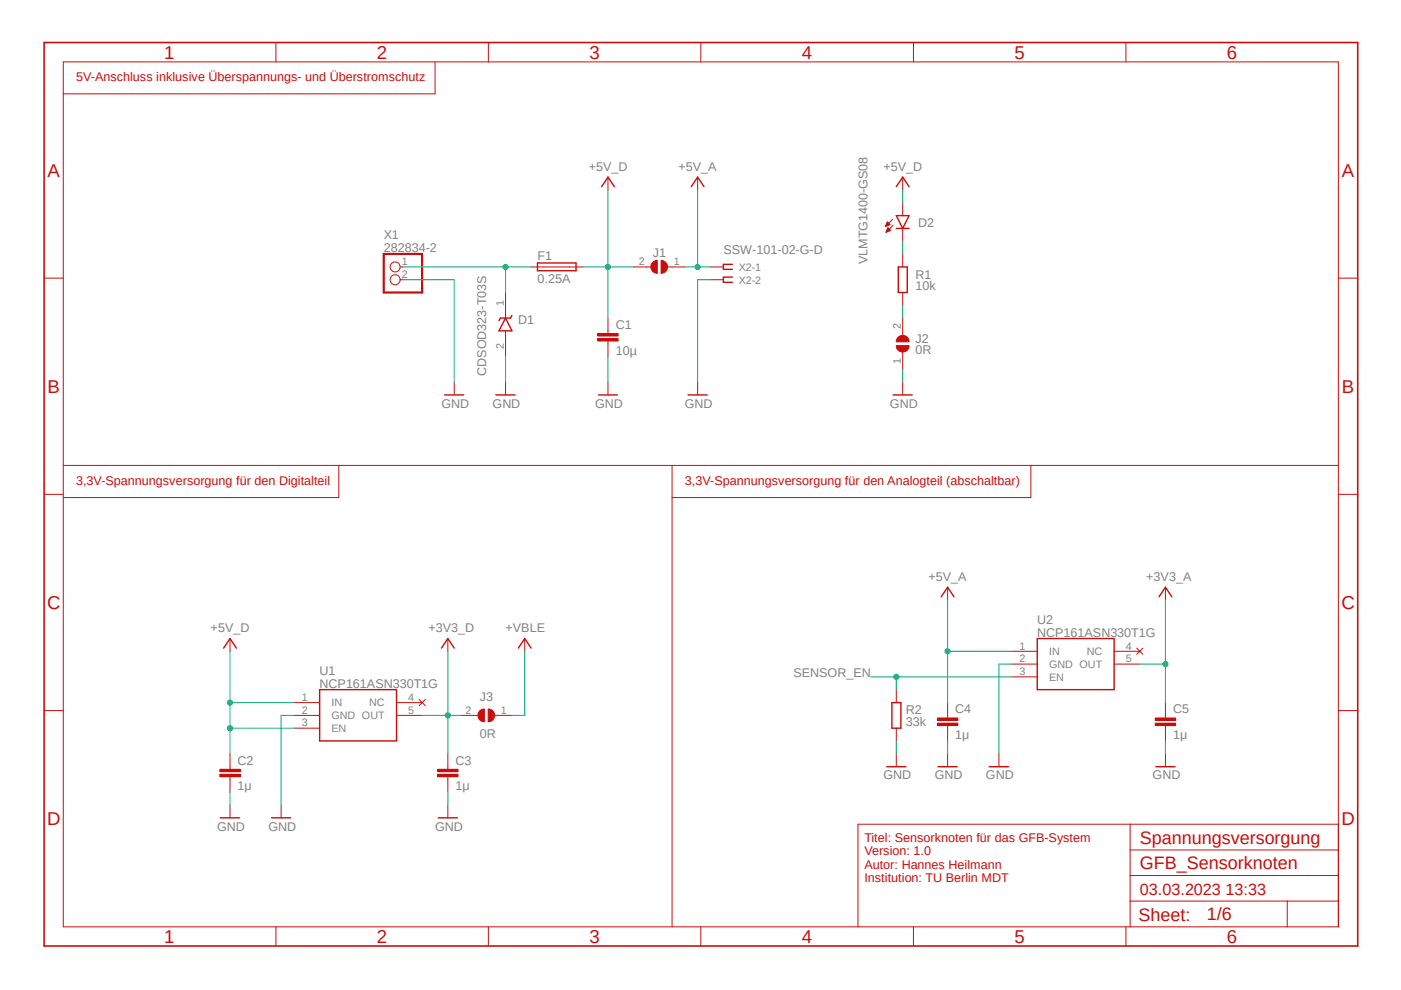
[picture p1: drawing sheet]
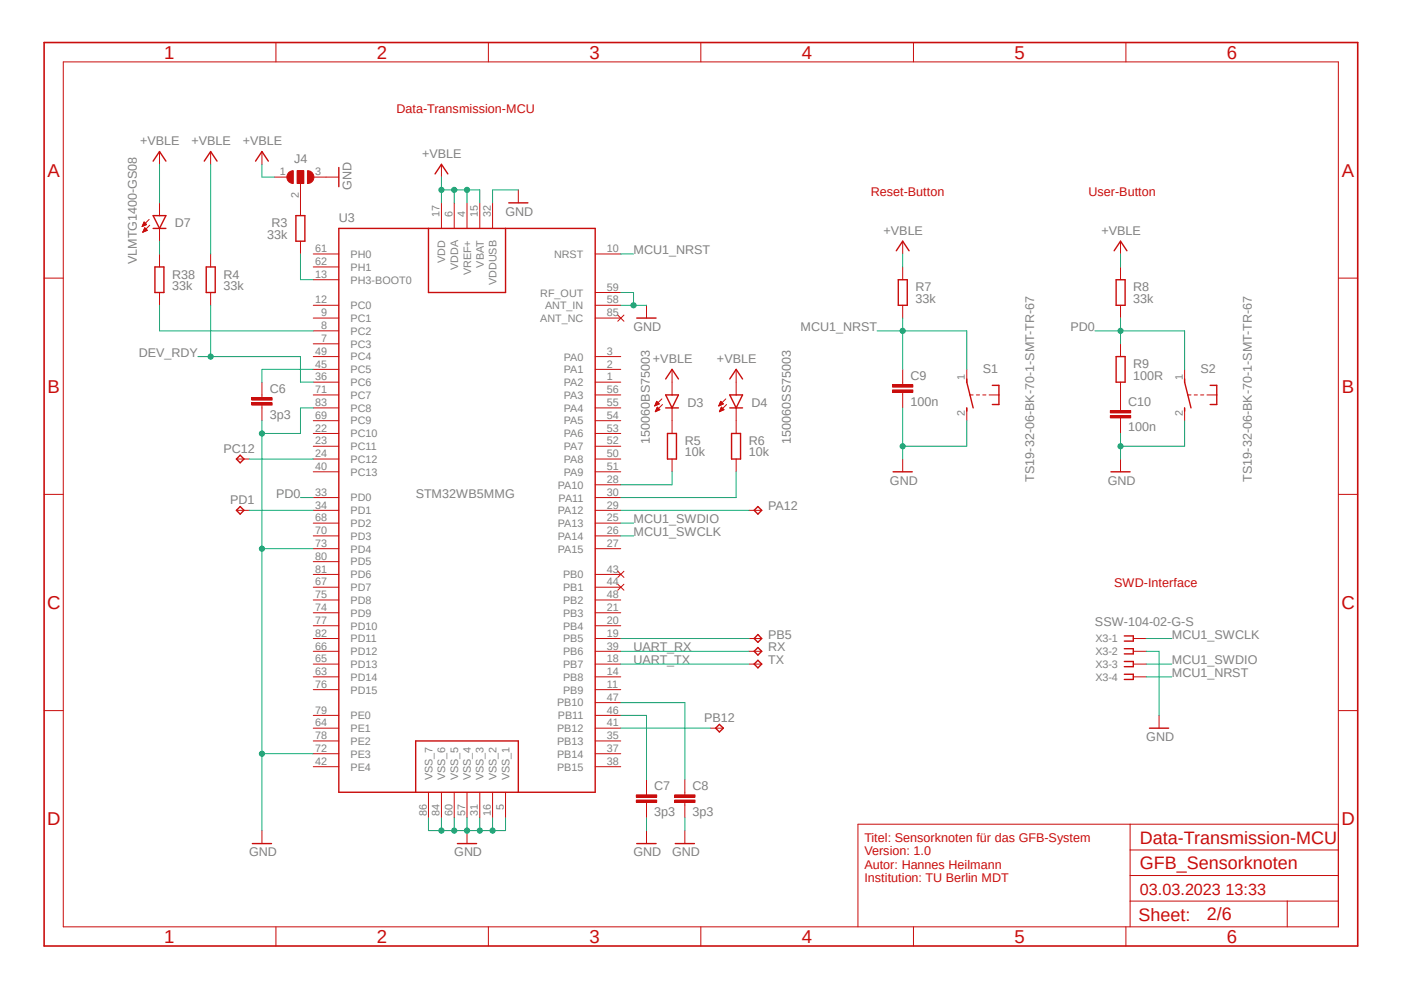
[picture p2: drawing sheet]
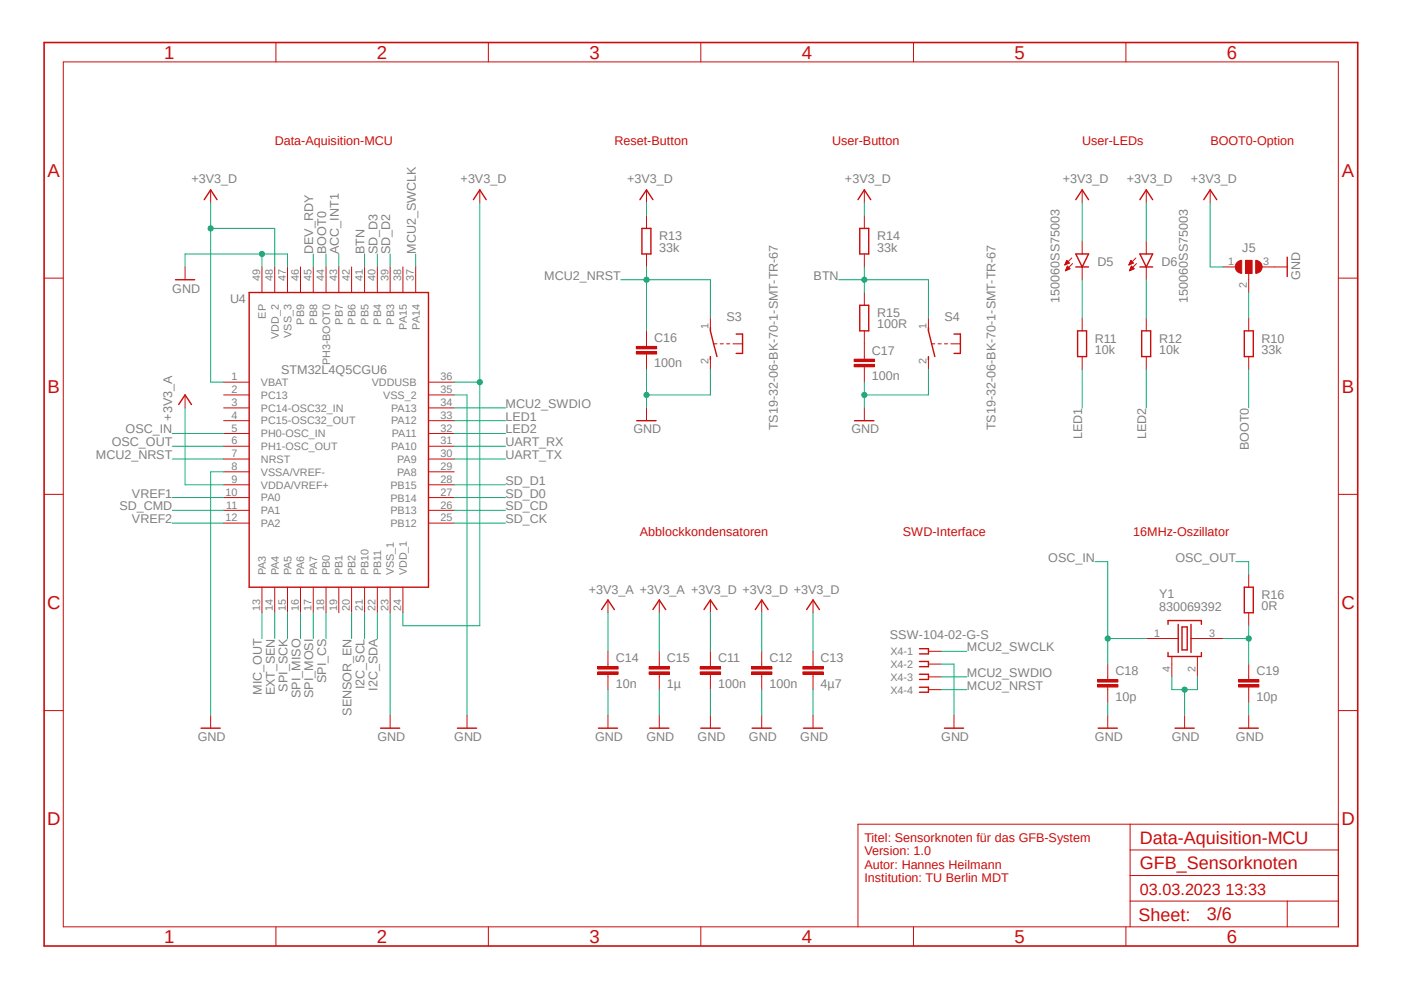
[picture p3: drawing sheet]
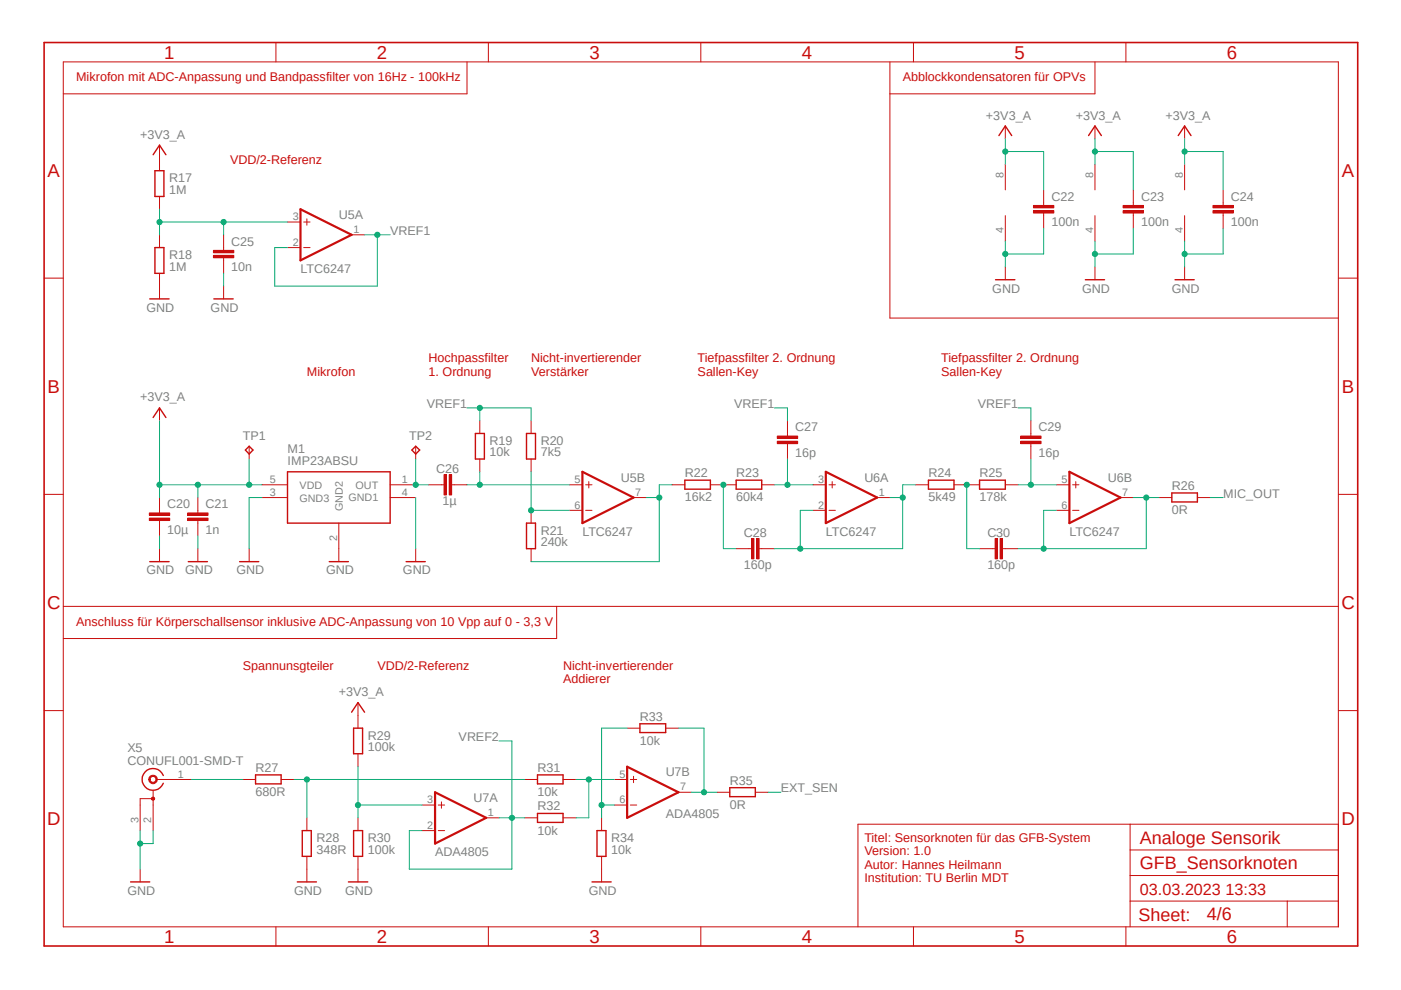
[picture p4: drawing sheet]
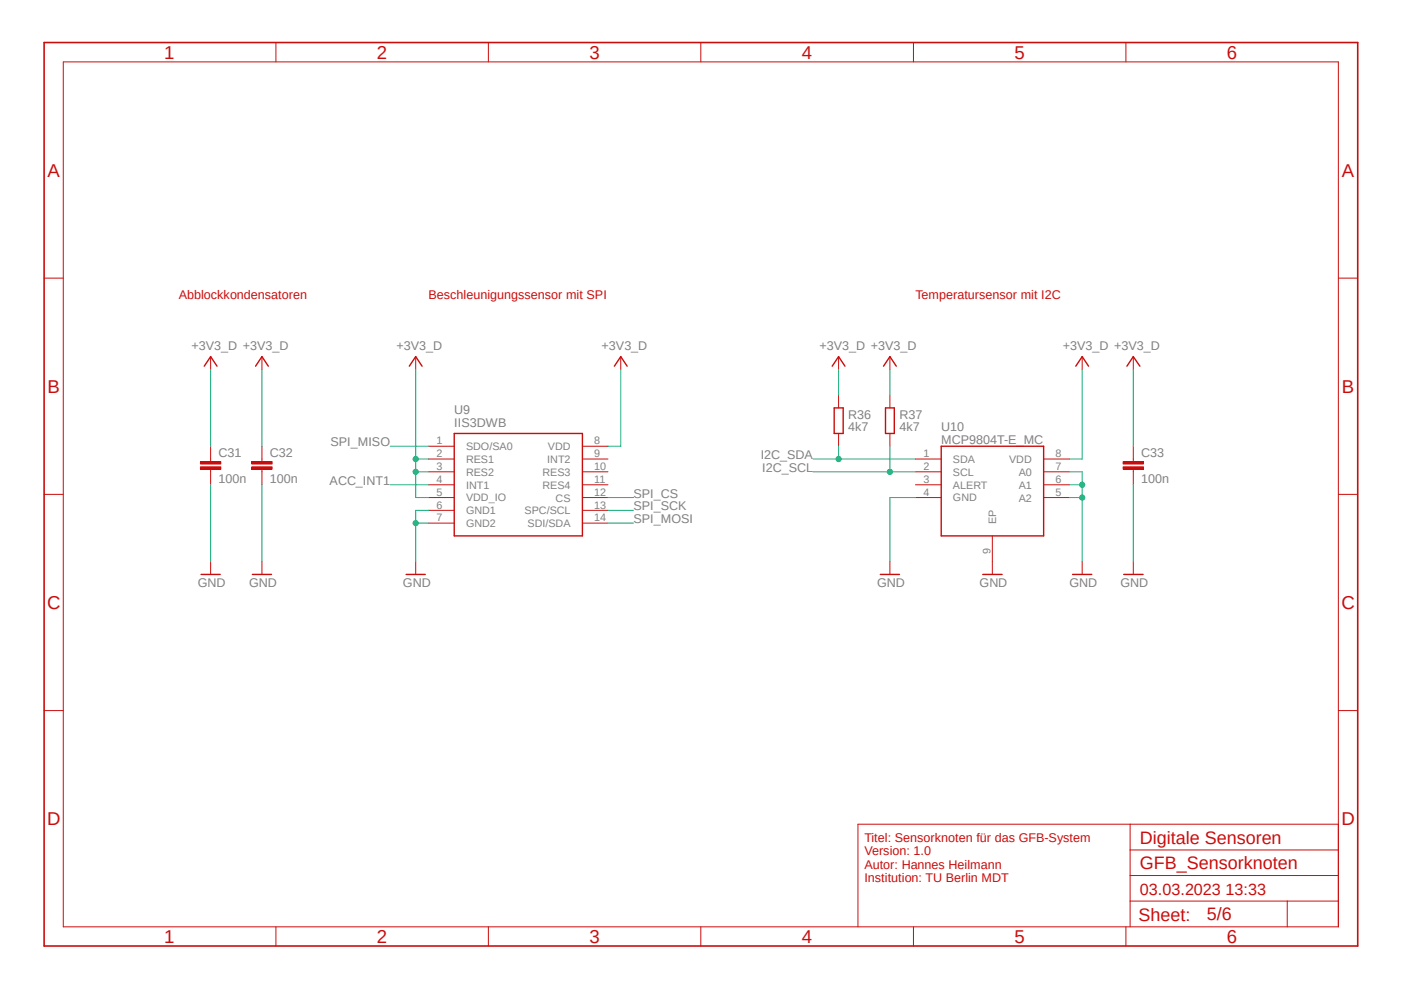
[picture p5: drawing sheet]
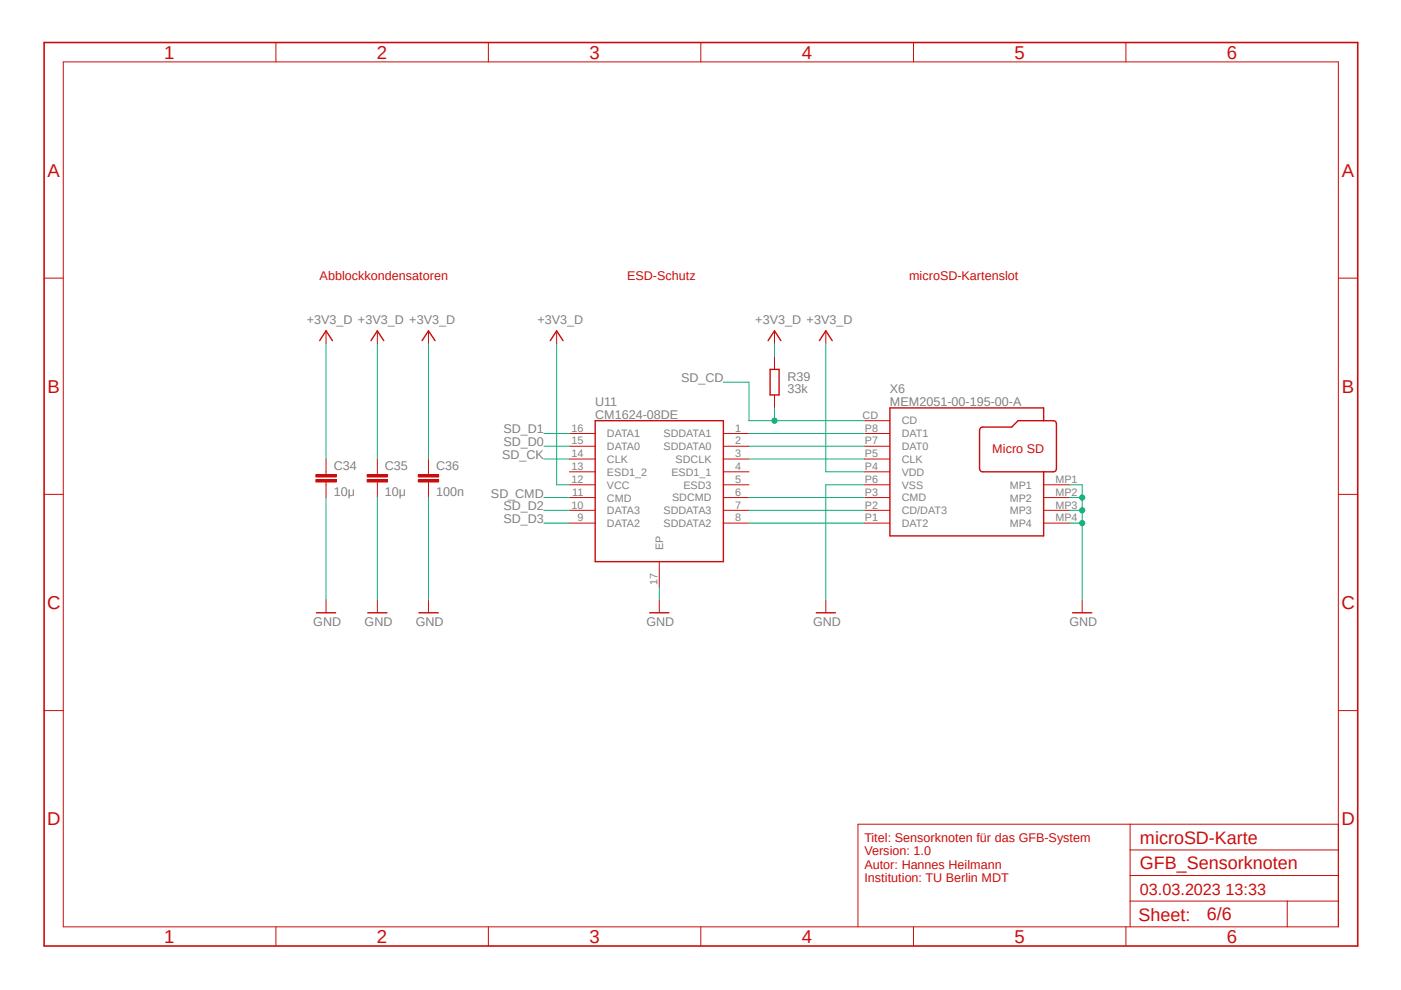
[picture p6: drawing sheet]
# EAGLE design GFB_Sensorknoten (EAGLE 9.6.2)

## Sheet 1 of 6: Spannungsversorgung

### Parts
C1  10µ  C_OUTLINEC0603_OUTLINE  [PATCHPOLYGRAPHV1_1608M]
C2  1μ  C_OUTLINEC0603_OUTLINE  [PATCHPOLYGRAPHV1_1608M]
C3  1μ  C_OUTLINEC0603_OUTLINE  [PATCHPOLYGRAPHV1_1608M]
C4  1μ  C_OUTLINEC0603_OUTLINE  [PATCHPOLYGRAPHV1_1608M]
C5  1μ  C_OUTLINEC0603_OUTLINE  [PATCHPOLYGRAPHV1_1608M]
D1  CDSOD323-T03S  [SOD2513X114N]
D2  VLMTG1400-GS08  LEDCHIP-LED0603  [CHIP-LED0603]
F1  SF-0603FP025F-2  [R0603]
J1  SJ  [SJ]
J2  0R  JUMPER_0402  [PATCHPOLYGRAPHV1_1005M]
J3  0R  JUMPER_0402  [PATCHPOLYGRAPHV1_1005M]
R1  10k  R_OUTLINER0402_OUTLINE  [PATCHPOLYGRAPHV1_1005M]
R2  33k  R_OUTLINER0402_OUTLINE  [PATCHPOLYGRAPHV1_1005M]
U1  NCP161ASN330T1G  [SOT95P280X145-5N]
U2  NCP161ASN330T1G  [SOT95P280X145-5N]
X1  282834-2  [SHDR2W85P0X254_1X2_554X650X103]
X2  SSW-101-02-G-D  [SSW-101-02-G-D]

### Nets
+3V3_A: C5.1 U2.5(OUT) ; also sheet 3,4
+3V3_D: C3.1 J3.2 U1.5(OUT) ; also sheet 3,5,6
+5V_A: C4.1 J1.1 U2.1(IN) X2.1
+5V_D: C1.1 C2.1 D2.A F1.2 J1.2 U1.1(IN) U1.3(EN)
+VBLE: J3.1 ; also sheet 2
GND: C1.2 C2.2 C3.2 C4.2 C5.2 D1.2(A) J2.1 R2.1 U1.2(GND) U2.2(GND) X1.2 X2.2 ; also sheet 2,3,4,5,6
N$1: J2.2 R1.1
N$24: D2.C R1.2
N$26: D1.1(K) F1.1 X1.1
SENSOR_EN: R2.2 U2.3(EN) ; also sheet 3
Unconnected: U1.4(NC) U2.4(NC)

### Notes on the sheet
- 5V-Anschluss inklusive Überspannungs- und Überstromschutz
- 0.25A
- 3,3V-Spannungsversorgung für den Digitalteil | 3,3V-Spannungsversorgung für den Analogteil (abschaltbar)
- Spannungsversorgung
- Titel: Sensorknoten für das GFB-System
  Version: 1.0
  Autor: Hannes Heilmann
  Institution: TU Berlin MDT

## Sheet 2 of 6: Data-Transmission-MCU

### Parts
C6  3p3  C_OUTLINEC0402_OUTLINE  [PATCHPOLYGRAPHV1_1005M]
C7  3p3  C_OUTLINEC0402_OUTLINE  [PATCHPOLYGRAPHV1_1005M]
C8  3p3  C_OUTLINEC0402_OUTLINE  [PATCHPOLYGRAPHV1_1005M]
C9  100n  C_OUTLINEC0402_OUTLINE  [PATCHPOLYGRAPHV1_1005M]
C10  100n  C_OUTLINEC0402_OUTLINE  [PATCHPOLYGRAPHV1_1005M]
D3  150060BS75003  LEDCHIP-LED0603  [CHIP-LED0603]
D4  150060SS75003  LEDCHIP-LED0603  [CHIP-LED0603]
D7  VLMTG1400-GS08  LEDCHIP-LED0603  [CHIP-LED0603]
J4  JUMPER_3JUMPER_3_0402  [JUMPER_3_0402]
PA12  TPTP06R  [TP06R]
PB5  TPTP06R  [TP06R]
PB12  TPTP06R  [TP06R]
PC12  TPTP06R  [TP06R]
PD1  TPTP06R  [TP06R]
R3  33k  R_OUTLINER0402_OUTLINE  [PATCHPOLYGRAPHV1_1005M]
R4  33k  R_OUTLINER0402_OUTLINE  [PATCHPOLYGRAPHV1_1005M]
R5  10k  R_OUTLINER0402_OUTLINE  [PATCHPOLYGRAPHV1_1005M]
R6  10k  R_OUTLINER0402_OUTLINE  [PATCHPOLYGRAPHV1_1005M]
R7  33k  R_OUTLINER0402_OUTLINE  [PATCHPOLYGRAPHV1_1005M]
R8  33k  R_OUTLINER0402_OUTLINE  [PATCHPOLYGRAPHV1_1005M]
R9  100R  R_OUTLINER0402_OUTLINE  [PATCHPOLYGRAPHV1_1005M]
R38  33k  R_OUTLINER0402_OUTLINE  [PATCHPOLYGRAPHV1_1005M]
RX  TPTP06R  [TP06R]
S1  TS19-32-06-BK-70-1-SMT-TR-67  [TS193206BK701SMTTR67]
S2  TS19-32-06-BK-70-1-SMT-TR-67  [TS193206BK701SMTTR67]
TX  TPTP06R  [TP06R]
U3  STM32WB5MMG  [STM32WB5MMG]
X3  SSW-104-02-G-S  [SSW-104-02-G-S]

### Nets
+VBLE: D3.A D4.A D7.A J4.1 R4.2 R7.2 R8.2 U3.4(VREF+) U3.6(VDDA) U3.15(VBAT) U3.17(VDD) ; also sheet 1
DEV_RDY: R4.1 U3.36(PC6) ; also sheet 3
GND: C6.2 C7.2 C8.2 C9.2 C10.2 J4.3 S1.2(S) S2.2(S) U3.5(VSS_1) U3.16(VSS_2) U3.31(VSS_3) U3.32(VDDUSB) U3.57(VSS_4) U3.58(ANT_IN) U3.59(RF_OUT) U3.60(VSS_5) U3.72(PE3) U3.73(PD4) U3.83(PC8) U3.84(VSS_6) U3.86(VSS_7) X3.2 ; also sheet 1,3,4,5,6
MCU1_NRST: C9.1 R7.1 S1.1(P) U3.10(NRST) X3.4
MCU1_SWCLK: U3.26(PA14) X3.1
MCU1_SWDIO: U3.25(PA13) X3.3
N$6: R3.1 U3.13(PH3-BOOT0)
N$10: C6.1 U3.45(PC5)
N$11: D3.C R5.2
N$17: D4.C R6.2
N$19: C10.1 R9.1
N$20: PB12.TP U3.41(PB12)
N$21: PD1.TP U3.34(PD1)
N$22: PC12.TP U3.24(PC12)
N$27: R38.1 U3.8(PC2)
N$30: D7.C R38.2
N$38: J4.2 R3.2
PA10: R5.1 U3.28(PA10)
PA11: R6.1 U3.30(PA11)
PB10: C8.1 U3.47(PB10)
PB11: C7.1 U3.46(PB11)
PD0: R8.1 R9.2 S2.1(P) U3.33(PD0)
UART_RES_RX: PA12.TP U3.29(PA12)
UART_RES_TX: PB5.TP U3.19(PB5)
UART_RX: RX.TP U3.39(PB6) ; also sheet 3
UART_TX: TX.TP U3.18(PB7) ; also sheet 3
Unconnected: U3.1(PA2) U3.2(PA1) U3.3(PA0) U3.7(PC3) U3.9(PC1) U3.11(PB9) U3.12(PC0) U3.14(PB8) U3.20(PB4) U3.21(PB3) U3.22(PC10) U3.23(PC11) U3.27(PA15) U3.35(PB13) U3.37(PB14) U3.38(PB15) U3.40(PC13) U3.42(PE4) U3.43(PB0) U3.44(PB1) U3.48(PB2) U3.49(PC4) U3.50(PA8) U3.51(PA9) U3.52(PA7) U3.53(PA6) U3.54(PA5) U3.55(PA4) U3.56(PA3) U3.61(PH0) U3.62(PH1) U3.63(PD14) U3.64(PE1) U3.65(PD13) U3.66(PD12) U3.67(PD7) U3.68(PD2) U3.69(PC9) U3.70(PD3) U3.71(PC7) U3.74(PD9) U3.75(PD8) U3.76(PD15) U3.77(PD10) U3.78(PE2) U3.79(PE0) U3.80(PD5) U3.81(PD6) U3.82(PD11) U3.85(ANT_NC)

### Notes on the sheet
- Data-Transmission-MCU
- Reset-Button | User-Button
- SWD-Interface
- Data-Transmission-MCU
- Titel: Sensorknoten für das GFB-System
  Version: 1.0
  Autor: Hannes Heilmann
  Institution: TU Berlin MDT

## Sheet 3 of 6: Data-Aquisition-MCU

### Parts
C11  100n  C_OUTLINEC0402_OUTLINE  [PATCHPOLYGRAPHV1_1005M]
C12  100n  C_OUTLINEC0402_OUTLINE  [PATCHPOLYGRAPHV1_1005M]
C13  4µ7  C_OUTLINEC0603_OUTLINE  [PATCHPOLYGRAPHV1_1608M]
C14  10n  C_OUTLINEC0402_OUTLINE  [PATCHPOLYGRAPHV1_1005M]
C15  1µ  C_OUTLINEC0603_OUTLINE  [PATCHPOLYGRAPHV1_1608M]
C16  100n  C_OUTLINEC0402_OUTLINE  [PATCHPOLYGRAPHV1_1005M]
C17  100n  C_OUTLINEC0402_OUTLINE  [PATCHPOLYGRAPHV1_1005M]
C18  10p  C_OUTLINEC0402_OUTLINE  [PATCHPOLYGRAPHV1_1005M]
C19  10p  C_OUTLINEC0402_OUTLINE  [PATCHPOLYGRAPHV1_1005M]
D5  150060SS75003  LEDCHIP-LED0603  [CHIP-LED0603]
D6  150060SS75003  LEDCHIP-LED0603  [CHIP-LED0603]
J5  JUMPER_3JUMPER_3_0402  [JUMPER_3_0402]
R10  33k  R_OUTLINER0402_OUTLINE  [PATCHPOLYGRAPHV1_1005M]
R11  10k  R_OUTLINER0402_OUTLINE  [PATCHPOLYGRAPHV1_1005M]
R12  10k  R_OUTLINER0402_OUTLINE  [PATCHPOLYGRAPHV1_1005M]
R13  33k  R_OUTLINER0402_OUTLINE  [PATCHPOLYGRAPHV1_1005M]
R14  33k  R_OUTLINER0402_OUTLINE  [PATCHPOLYGRAPHV1_1005M]
R15  100R  R_OUTLINER0402_OUTLINE  [PATCHPOLYGRAPHV1_1005M]
R16  0R  R_OUTLINER0402_OUTLINE  [PATCHPOLYGRAPHV1_1005M]
S3  TS19-32-06-BK-70-1-SMT-TR-67  [TS193206BK701SMTTR67]
S4  TS19-32-06-BK-70-1-SMT-TR-67  [TS193206BK701SMTTR67]
U4  STM32L4Q5CGU6  [QFN50P700X700X65-49N]
X4  SSW-104-02-G-S  [SSW-104-02-G-S]
Y1  830069392  [830069392]

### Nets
+3V3_A: C14.1 C15.1 U4.9(VDDA/VREF+) ; also sheet 1,4
+3V3_D: C11.1 C12.1 C13.1 D5.A D6.A J5.1 R13.2 R14.2 U4.1(VBAT) U4.24(VDD_1) U4.36(VDDUSB) U4.48(VDD_2) ; also sheet 1,5,6
ACC_INT1: U4.43(PB7) ; also sheet 5
BOOT0: R10.1 U4.44(PH3-BOOT0)
BTN: R14.1 R15.2 S4.1(P) U4.41(PB5)
DEV_RDY: U4.45(PB8) ; also sheet 2
EXT_SEN: U4.14(PA4) ; also sheet 4
GND: C11.2 C12.2 C13.2 C14.2 C15.2 C16.2 C17.2 C18.2 C19.2 J5.3 S3.2(S) S4.2(S) U4.8(VSSA/VREF-) U4.23(VSS_1) U4.35(VSS_2) U4.47(VSS_3) U4.49(EP) X4.2 Y1.2(GND_1) Y1.4(GND_2) ; also sheet 1,2,4,5,6
I2C_SCL: U4.21(PB10) ; also sheet 5
I2C_SDA: U4.22(PB11) ; also sheet 5
LED1: R11.1 U4.33(PA12)
LED2: R12.1 U4.32(PA11)
MCU2_NRST: C16.1 R13.1 S3.1(P) U4.7(NRST) X4.4
MCU2_SWCLK: U4.37(PA14) X4.1
MCU2_SWDIO: U4.34(PA13) X4.3
MIC_OUT: U4.13(PA3) ; also sheet 4
N$2: C17.1 R15.1
N$23: C19.1 R16.1 Y1.3(OSC_2)
N$28: D5.C R11.2
N$29: D6.C R12.2
N$39: J5.2 R10.2
OSC_IN: C18.1 U4.5(PH0-OSC_IN) Y1.1(OSC_1)
OSC_OUT: R16.2 U4.6(PH1-OSC_OUT)
SD_CD: U4.26(PB13) ; also sheet 6
SD_CK: U4.25(PB12) ; also sheet 6
SD_CMD: U4.11(PA1) ; also sheet 6
SD_D0: U4.27(PB14) ; also sheet 6
SD_D1: U4.28(PB15) ; also sheet 6
SD_D2: U4.39(PB3) ; also sheet 6
SD_D3: U4.40(PB4) ; also sheet 6
SENSOR_EN: U4.20(PB2) ; also sheet 1
SPI_CS: U4.18(PB0) ; also sheet 5
SPI_MISO: U4.16(PA6) ; also sheet 5
SPI_MOSI: U4.17(PA7) ; also sheet 5
SPI_SCK: U4.15(PA5) ; also sheet 5
UART_RX: U4.31(PA10) ; also sheet 2
UART_TX: U4.30(PA9) ; also sheet 2
VREF1: U4.10(PA0) ; also sheet 4
VREF2: U4.12(PA2) ; also sheet 4
Unconnected: U4.2(PC13) U4.3(PC14-OSC32_IN) U4.4(PC15-OSC32_OUT) U4.19(PB1) U4.29(PA8) U4.38(PA15) U4.42(PB6) U4.46(PB9)

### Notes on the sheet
- Data-Aquisition-MCU | Reset-Button | User-Button | User-LEDs | BOOT0-Option
- Abblockkondensatoren | SWD-Interface | 16MHz-Oszillator
- Data-Aquisition-MCU
- Titel: Sensorknoten für das GFB-System
  Version: 1.0
  Autor: Hannes Heilmann
  Institution: TU Berlin MDT

## Sheet 4 of 6: Analoge Sensorik

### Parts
C20  10µ  C_OUTLINEC0603_OUTLINE  [PATCHPOLYGRAPHV1_1608M]
C21  1n  C_OUTLINEC0402_OUTLINE  [PATCHPOLYGRAPHV1_1005M]
C22  100n  C_OUTLINEC0402_OUTLINE  [PATCHPOLYGRAPHV1_1005M]
C23  100n  C_OUTLINEC0402_OUTLINE  [PATCHPOLYGRAPHV1_1005M]
C24  100n  C_OUTLINEC0402_OUTLINE  [PATCHPOLYGRAPHV1_1005M]
C25  10n  C_OUTLINEC0402_OUTLINE  [PATCHPOLYGRAPHV1_1005M]
C26  1µ  C_OUTLINEC0603_OUTLINE  [PATCHPOLYGRAPHV1_1608M]
C27  16p  C_OUTLINEC0402_OUTLINE  [PATCHPOLYGRAPHV1_1005M]
C28  160p  C_OUTLINEC0402_OUTLINE  [PATCHPOLYGRAPHV1_1005M]
C29  16p  C_OUTLINEC0402_OUTLINE  [PATCHPOLYGRAPHV1_1005M]
C30  160p  C_OUTLINEC0402_OUTLINE  [PATCHPOLYGRAPHV1_1005M]
M1  IMP23ABSU  [IMP23ABSU]
R17  1M  R_OUTLINER0402_OUTLINE  [PATCHPOLYGRAPHV1_1005M]
R18  1M  R_OUTLINER0402_OUTLINE  [PATCHPOLYGRAPHV1_1005M]
R19  10k  R_OUTLINER0402_OUTLINE  [PATCHPOLYGRAPHV1_1005M]
R20  7k5  R_OUTLINER0402_OUTLINE  [PATCHPOLYGRAPHV1_1005M]
R21  240k  R_OUTLINER0402_OUTLINE  [PATCHPOLYGRAPHV1_1005M]
R22  16k2  R_OUTLINER0402_OUTLINE  [PATCHPOLYGRAPHV1_1005M]
R23  60k4  R_OUTLINER0402_OUTLINE  [PATCHPOLYGRAPHV1_1005M]
R24  5k49  R_OUTLINER0402_OUTLINE  [PATCHPOLYGRAPHV1_1005M]
R25  178k  R_OUTLINER0402_OUTLINE  [PATCHPOLYGRAPHV1_1005M]
R26  0R  R_OUTLINER0402_OUTLINE  [PATCHPOLYGRAPHV1_1005M]
R27  680R  R_OUTLINER0402_OUTLINE  [PATCHPOLYGRAPHV1_1005M]
R28  348R  R_OUTLINER0402_OUTLINE  [PATCHPOLYGRAPHV1_1005M]
R29  100k  R_OUTLINER0402_OUTLINE  [PATCHPOLYGRAPHV1_1005M]
R30  100k  R_OUTLINER0402_OUTLINE  [PATCHPOLYGRAPHV1_1005M]
R31  10k  R_OUTLINER0402_OUTLINE  [PATCHPOLYGRAPHV1_1005M]
R32  10k  R_OUTLINER0402_OUTLINE  [PATCHPOLYGRAPHV1_1005M]
R33  10k  R_OUTLINER0402_OUTLINE  [PATCHPOLYGRAPHV1_1005M]
R34  10k  R_OUTLINER0402_OUTLINE  [PATCHPOLYGRAPHV1_1005M]
R35  0R  R_OUTLINER0402_OUTLINE  [PATCHPOLYGRAPHV1_1005M]
TP1  TPTP06R  [TP06R]
TP2  TPTP06R  [TP06R]
U5  LTC6247  LTC6247CMS8#PBF  [SOP65P490X110-8N]
U6  LTC6247  LTC6247CMS8#PBF  [SOP65P490X110-8N]
U7  ADA4805  ADA4805-2ARMZ-R7  [SOP65P490X110-8N]
X5  CONUFL001-SMD-T  [CONUFL001-SMD]

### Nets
+3V3_A: C20.1 C21.1 C22.1 C23.1 C24.1 M1.5(VDD) R17.2 R29.2 TP1.TP U5.8(P:V+) U6.8(P:V+) U7.8(P:V+) ; also sheet 1,3
EXT_SEN: R35.1 ; also sheet 3
GND: C20.2 C21.2 C22.2 C23.2 C24.2 C25.2 M1.2(GND2) M1.3(GND3) M1.4(GND1) R18.1 R28.1 R30.1 R34.1 U5.4(P:V-) U6.4(P:V-) U7.4(P:V-) X5.2(GND_1) X5.3(GND_2) ; also sheet 1,2,3,5,6
MIC_OUT: R26.1 ; also sheet 3
MIC_Q0: C26.2 R19.1 U5.5(B:+IN)
MIC_Q1: R21.1 R22.1 U5.7(B:OUT)
MIC_Q2: C28.1 R24.2 U6.1(A:OUT) U6.2(A:-IN)
N$3: C26.1 M1.1(OUT) TP2.TP
N$4: C25.1 R17.1 R18.2 U5.3(A:+IN)
N$5: R20.1 R21.2 U5.6(B:-IN)
N$7: C28.2 R22.2 R23.1
N$8: C29.2 R25.1 U6.5(B:+IN)
N$9: C27.2 R23.2 U6.3(A:+IN)
N$12: R27.1 X5.1(SIG)
N$13: C30.2 R24.1 R25.2
N$14: R27.2 R28.2 R31.1
N$15: R29.1 R30.2 U7.3(A:+IN)
N$16: R33.1 R34.2 U7.6(B:-IN)
N$18: R31.2 R32.2 U7.5(B:+IN)
N$36: C30.1 R26.2 U6.6(B:-IN) U6.7(B:OUT)
N$37: R33.2 R35.2 U7.7(B:OUT)
VREF1: C27.1 C29.1 R19.2 R20.2 U5.1(A:OUT) U5.2(A:-IN) ; also sheet 3
VREF2: R32.1 U7.1(A:OUT) U7.2(A:-IN) ; also sheet 3

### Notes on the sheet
- Mikrofon mit ADC-Anpassung und Bandpassfilter von 16Hz - 100kHz | Abblockkondensatoren für OPVs
- VDD/2-Referenz
- Mikrofon
- Hochpassfilter
  1. Ordnung
- Nicht-invertierender
  Verstärker
- Tiefpassfilter 2. Ordnung
  Sallen-Key
- Tiefpassfilter 2. Ordnung
  Sallen-Key
- Anschluss für Körperschallsensor inklusive ADC-Anpassung von 10 Vpp auf 0 - 3,3 V
- Spannunsgteiler | VDD/2-Referenz
- Nicht-invertierender
  Addierer
- Analoge Sensorik
- Titel: Sensorknoten für das GFB-System
  Version: 1.0
  Autor: Hannes Heilmann
  Institution: TU Berlin MDT

## Sheet 5 of 6: Digitale Sensoren

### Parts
C31  100n  C_OUTLINEC0402_OUTLINE  [PATCHPOLYGRAPHV1_1005M]
C32  100n  C_OUTLINEC0402_OUTLINE  [PATCHPOLYGRAPHV1_1005M]
C33  100n  C_OUTLINEC0402_OUTLINE  [PATCHPOLYGRAPHV1_1005M]
R36  4k7  R_OUTLINER0402_OUTLINE  [PATCHPOLYGRAPHV1_1005M]
R37  4k7  R_OUTLINER0402_OUTLINE  [PATCHPOLYGRAPHV1_1005M]
U9  IIS3DWB  [IIS3DWB]
U10  MCP9804T-E_MC  [SON50P300X200X100-9N]

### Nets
+3V3_D: C31.1 C32.1 C33.1 R36.2 R37.2 U9.2(RES1) U9.3(RES2) U9.5(VDD_IO) U9.8(VDD) U10.8(VDD) ; also sheet 1,3,6
ACC_INT1: U9.4(INT1) ; also sheet 3
GND: C31.2 C32.2 C33.2 U9.6(GND1) U9.7(GND2) U10.4(GND) U10.5(A2) U10.6(A1) U10.7(A0) U10.9(EP) ; also sheet 1,2,3,4,6
I2C_SCL: R37.1 U10.2(SCL) ; also sheet 3
I2C_SDA: R36.1 U10.1(SDA) ; also sheet 3
SPI_CS: U9.12(CS) ; also sheet 3
SPI_MISO: U9.1(SDO/SA0) ; also sheet 3
SPI_MOSI: U9.14(SDI/SDA) ; also sheet 3
SPI_SCK: U9.13(SPC/SCL) ; also sheet 3
Unconnected: U9.9(INT2) U9.10(RES3) U9.11(RES4) U10.3(ALERT)

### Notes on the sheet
- Abblockkondensatoren | Beschleunigungssensor mit SPI | Temperatursensor mit I2C
- Digitale Sensoren
- Titel: Sensorknoten für das GFB-System
  Version: 1.0
  Autor: Hannes Heilmann
  Institution: TU Berlin MDT

## Sheet 6 of 6: microSD-Karte

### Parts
C34  10μ  C_OUTLINEC0603_OUTLINE  [PATCHPOLYGRAPHV1_1608M]
C35  10μ  C_OUTLINEC0603_OUTLINE  [PATCHPOLYGRAPHV1_1608M]
C36  100n  C_OUTLINEC0402_OUTLINE  [PATCHPOLYGRAPHV1_1005M]
R39  33k  R_OUTLINER0402_OUTLINE  [PATCHPOLYGRAPHV1_1005M]
U11  CM1624-08DE  [SON40P135X330X55-17N]
X6  MEM2051-00-195-00-A  [MEM20510019500A]

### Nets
+3V3_D: C34.1 C35.1 C36.1 R39.2 U11.12(VCC) X6.P4(VDD) ; also sheet 1,3,5
GND: C34.2 C35.2 C36.2 U11.17(EP) X6.MP1 X6.MP2 X6.MP3 X6.MP4 X6.P6(VSS) ; also sheet 1,2,3,4,5
N$25: U11.1(SDDATA1) X6.P8(DAT1)
N$31: U11.3(SDCLK) X6.P5(CLK)
N$32: U11.7(SDDATA3) X6.P2(CD/DAT3)
N$33: U11.8(SDDATA2) X6.P1(DAT2)
N$34: U11.2(SDDATA0) X6.P7(DAT0)
N$35: U11.6(SDCMD) X6.P3(CMD)
SD_CD: R39.1 X6.CD ; also sheet 3
SD_CK: U11.14(CLK) ; also sheet 3
SD_CMD: U11.11(CMD) ; also sheet 3
SD_D0: U11.15(DATA0) ; also sheet 3
SD_D1: U11.16(DATA1) ; also sheet 3
SD_D2: U11.10(DATA3) ; also sheet 3
SD_D3: U11.9(DATA2) ; also sheet 3
Unconnected: U11.4(ESD1_1) U11.5(ESD3) U11.13(ESD1_2)

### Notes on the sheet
- Abblockkondensatoren | ESD-Schutz | microSD-Kartenslot
- microSD-Karte
- Titel: Sensorknoten für das GFB-System
  Version: 1.0
  Autor: Hannes Heilmann
  Institution: TU Berlin MDT
